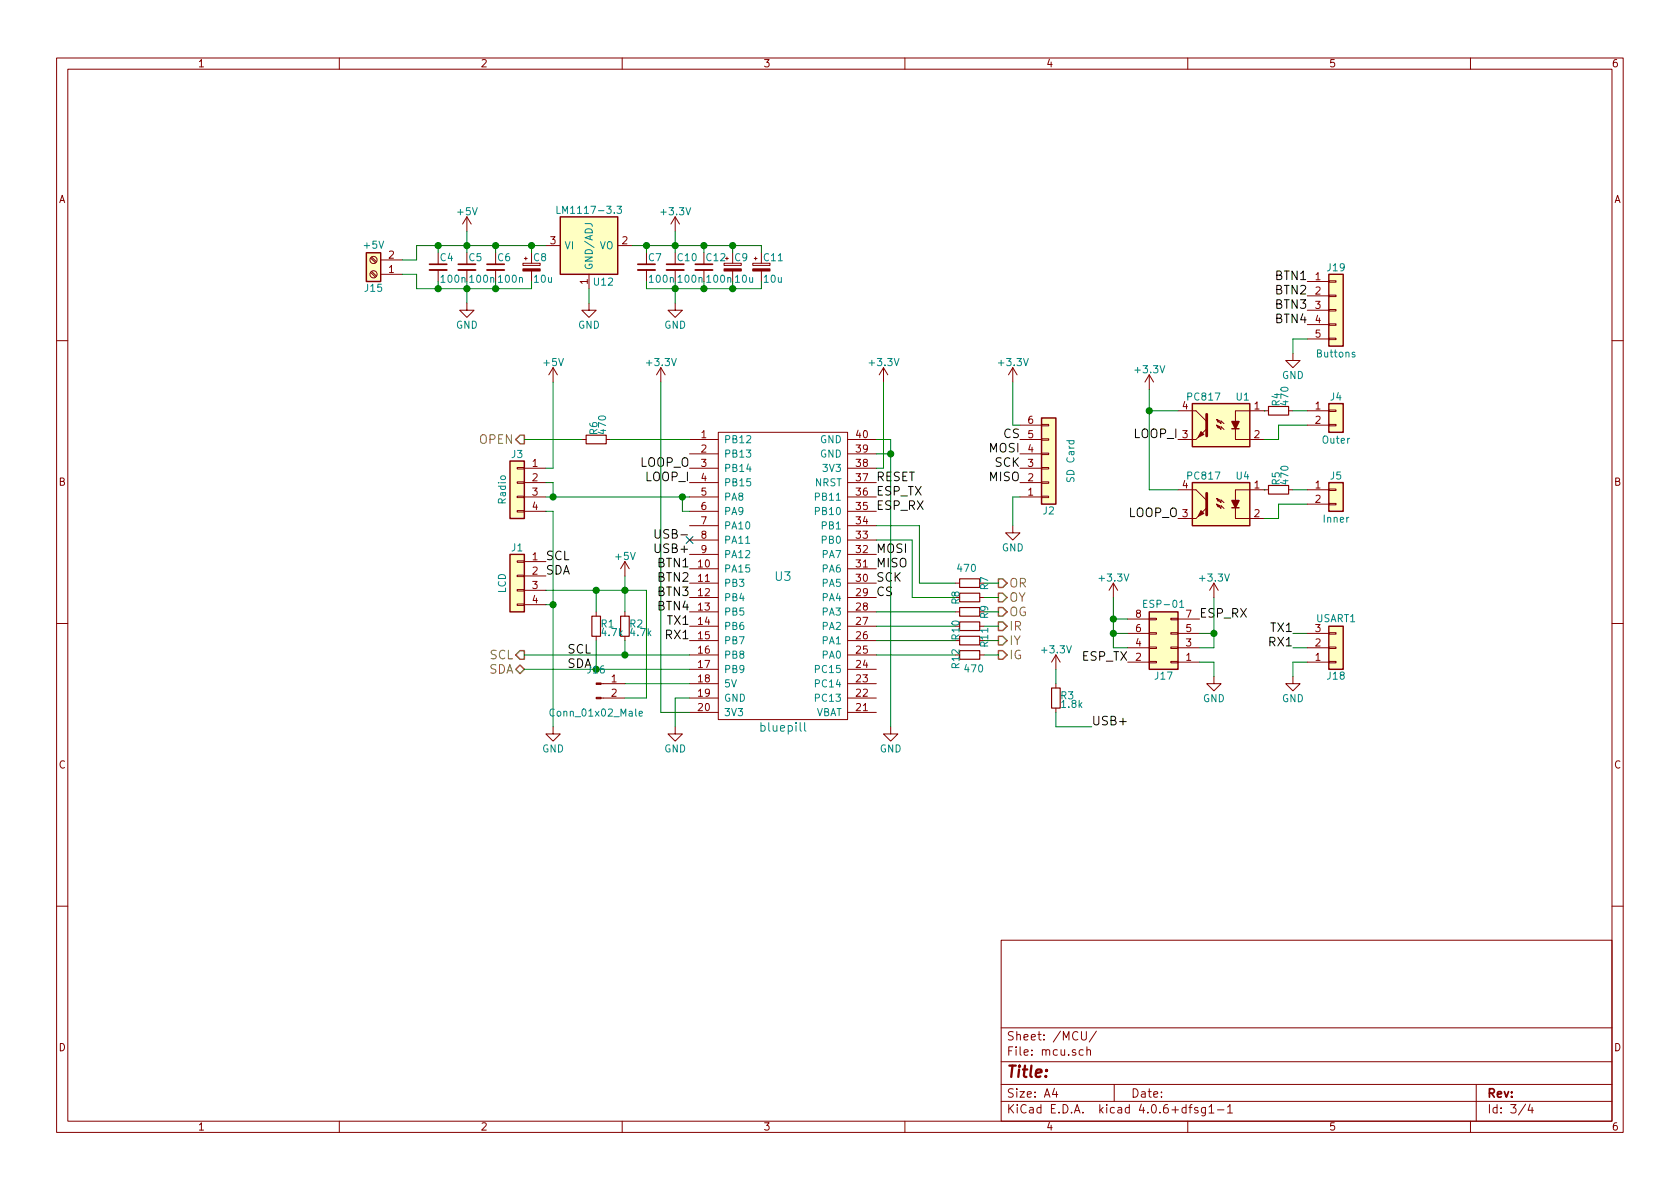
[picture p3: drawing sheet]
EESchema Schematic File Version 2
LIBS:power
LIBS:device
LIBS:switches
LIBS:relays
LIBS:motors
LIBS:transistors
LIBS:conn
LIBS:linear
LIBS:regul
LIBS:74xx
LIBS:cmos4000
LIBS:adc-dac
LIBS:memory
LIBS:xilinx
LIBS:microcontrollers
LIBS:dsp
LIBS:microchip
LIBS:analog_switches
LIBS:motorola
LIBS:texas
LIBS:intel
LIBS:audio
LIBS:interface
LIBS:digital-audio
LIBS:philips
LIBS:display
LIBS:cypress
LIBS:siliconi
LIBS:opto
LIBS:atmel
LIBS:contrib
LIBS:valves
LIBS:bluepill
LIBS:Connector
LIBS:bluepill-cache
EELAYER 25 0
EELAYER END
$Descr A4 11693 8268
encoding utf-8
Sheet 3 4
Title ""
Date ""
Rev ""
Comp ""
Comment1 ""
Comment2 ""
Comment3 ""
Comment4 ""
$EndDescr
$Comp
L bluepill U3
U 1 1
P 5450 5100
F 0 "U3" H 5450 6200 60  0000 C CNN
F 1 "bluepill" H 5450 5150 60  0000 C CNN
F 2 "bluepill:bluepill" H 5450 5200 60  0001 C CNN
F 3 "" H 5450 5200 60  0001 C CNN
	1    5450 5100
	1    0    0    -1  
$EndComp
$Comp
L Conn_01x06 J2
U 1 1
P 7300 3250
F 0 "J2" H 7300 3550 50  0000 C CNN
F 1 "SD Card" V 7450 3200 50  0000 C CNN
F 2 "Pin_Headers:Pin_Header_Straight_1x06_Pitch2.54mm" H 7300 3250 50  0001 C CNN
F 3 "" H 7300 3250 50  0001 C CNN
	1    7300 3250
	1    0    0    1   
$EndComp
$Comp
L +3.3V #PWR13
U 1 1
P 4600 2650
F 0 "#PWR13" H 4600 2500 50  0001 C CNN
F 1 "+3.3V" H 4600 2790 50  0000 C CNN
F 2 "" H 4600 2650 50  0001 C CNN
F 3 "" H 4600 2650 50  0001 C CNN
	1    4600 2650
	1    0    0    -1  
$EndComp
$Comp
L GND #PWR16
U 1 1
P 4700 5050
F 0 "#PWR16" H 4700 4800 50  0001 C CNN
F 1 "GND" H 4700 4900 50  0000 C CNN
F 2 "" H 4700 5050 50  0001 C CNN
F 3 "" H 4700 5050 50  0001 C CNN
	1    4700 5050
	1    0    0    -1  
$EndComp
$Comp
L +3.3V #PWR17
U 1 1
P 6150 2650
F 0 "#PWR17" H 6150 2500 50  0001 C CNN
F 1 "+3.3V" H 6150 2790 50  0000 C CNN
F 2 "" H 6150 2650 50  0001 C CNN
F 3 "" H 6150 2650 50  0001 C CNN
	1    6150 2650
	1    0    0    -1  
$EndComp
$Comp
L GND #PWR18
U 1 1
P 6200 5050
F 0 "#PWR18" H 6200 4800 50  0001 C CNN
F 1 "GND" H 6200 4900 50  0000 C CNN
F 2 "" H 6200 5050 50  0001 C CNN
F 3 "" H 6200 5050 50  0001 C CNN
	1    6200 5050
	1    0    0    -1  
$EndComp
Text HLabel 3650 4650 0    60   BiDi ~ 0
SDA
Text HLabel 3650 4550 0    60   Output ~ 0
SCL
$Comp
L R_Small R2
U 1 1
P 4350 4350
F 0 "R2" H 4380 4370 50  0000 L CNN
F 1 "4.7k" H 4380 4310 50  0000 L CNN
F 2 "Resistors_SMD:R_0603_HandSoldering" H 4350 4350 50  0001 C CNN
F 3 "" H 4350 4350 50  0001 C CNN
	1    4350 4350
	1    0    0    -1  
$EndComp
$Comp
L R_Small R1
U 1 1
P 4150 4350
F 0 "R1" H 4180 4370 50  0000 L CNN
F 1 "4.7k" H 4180 4310 50  0000 L CNN
F 2 "Resistors_SMD:R_0603_HandSoldering" H 4150 4350 50  0001 C CNN
F 3 "" H 4150 4350 50  0001 C CNN
	1    4150 4350
	1    0    0    -1  
$EndComp
$Comp
L Conn_01x04 J1
U 1 1
P 3600 4000
F 0 "J1" H 3600 4200 50  0000 C CNN
F 1 "LCD" V 3700 3950 50  0000 C CNN
F 2 "Pin_Headers:Pin_Header_Straight_1x04_Pitch2.54mm" H 3600 4000 50  0001 C CNN
F 3 "" H 3600 4000 50  0001 C CNN
	1    3600 4000
	-1   0    0    -1  
$EndComp
$Comp
L GND #PWR10
U 1 1
P 3850 5050
F 0 "#PWR10" H 3850 4800 50  0001 C CNN
F 1 "GND" H 3850 4900 50  0000 C CNN
F 2 "" H 3850 5050 50  0001 C CNN
F 3 "" H 3850 5050 50  0001 C CNN
	1    3850 5050
	1    0    0    -1  
$EndComp
Text Label 3950 4550 0    60   ~ 0
SCL
Text Label 3950 4650 0    60   ~ 0
SDA
Text Label 3800 4000 0    60   ~ 0
SDA
Text Label 3800 3900 0    60   ~ 0
SCL
$Comp
L Conn_01x04 J3
U 1 1
P 3600 3350
F 0 "J3" H 3600 3550 50  0000 C CNN
F 1 "Radio" V 3700 3300 50  0000 C CNN
F 2 "Pin_Headers:Pin_Header_Straight_1x04_Pitch2.54mm" H 3600 3350 50  0001 C CNN
F 3 "" H 3600 3350 50  0001 C CNN
	1    3600 3350
	-1   0    0    -1  
$EndComp
$Comp
L +5V #PWR9
U 1 1
P 3850 2650
F 0 "#PWR9" H 3850 2500 50  0001 C CNN
F 1 "+5V" H 3850 2790 50  0000 C CNN
F 2 "" H 3850 2650 50  0001 C CNN
F 3 "" H 3850 2650 50  0001 C CNN
	1    3850 2650
	1    0    0    -1  
$EndComp
Text HLabel 6950 4550 2    60   Output ~ 0
IG
Text HLabel 6950 4450 2    60   Output ~ 0
IY
Text HLabel 6950 4350 2    60   Output ~ 0
IR
Text HLabel 6950 4250 2    60   Output ~ 0
OG
Text HLabel 6950 4150 2    60   Output ~ 0
OY
Text HLabel 6950 4050 2    60   Output ~ 0
OR
Text Label 6100 4150 0    60   ~ 0
CS
Text Label 6100 4050 0    60   ~ 0
SCK
Text Label 6100 3950 0    60   ~ 0
MISO
Text Label 6100 3850 0    60   ~ 0
MOSI
Text Label 7100 3350 2    60   ~ 0
MISO
Text Label 7100 3250 2    60   ~ 0
SCK
Text Label 7100 3150 2    60   ~ 0
MOSI
Text Label 7100 3050 2    60   ~ 0
CS
$Comp
L GND #PWR20
U 1 1
P 7050 3650
F 0 "#PWR20" H 7050 3400 50  0001 C CNN
F 1 "GND" H 7050 3500 50  0000 C CNN
F 2 "" H 7050 3650 50  0001 C CNN
F 3 "" H 7050 3650 50  0001 C CNN
	1    7050 3650
	1    0    0    -1  
$EndComp
Text Label 4800 3350 2    60   ~ 0
LOOP_I
Text Label 4800 3250 2    60   ~ 0
LOOP_O
Text Label 6100 3350 0    60   ~ 0
RESET
$Comp
L PC817 U1
U 1 1
P 8500 2950
F 0 "U1" H 8300 3150 50  0000 L CNN
F 1 "PC817" H 8500 3150 50  0000 L CNN
F 2 "Housings_DIP:DIP-4_W7.62mm_LongPads" H 8300 2750 50  0001 L CIN
F 3 "" H 8500 2950 50  0001 L CNN
	1    8500 2950
	-1   0    0    -1  
$EndComp
$Comp
L PC817 U4
U 1 1
P 8500 3500
F 0 "U4" H 8300 3700 50  0000 L CNN
F 1 "PC817" H 8500 3700 50  0000 L CNN
F 2 "Housings_DIP:DIP-4_W7.62mm_LongPads" H 8300 3300 50  0001 L CIN
F 3 "" H 8500 3500 50  0001 L CNN
	1    8500 3500
	-1   0    0    -1  
$EndComp
$Comp
L R_Small R4
U 1 1
P 8900 2850
F 0 "R4" H 8930 2870 50  0000 L CNN
F 1 "470" H 8930 2810 50  0000 L CNN
F 2 "Resistors_SMD:R_0603_HandSoldering" H 8900 2850 50  0001 C CNN
F 3 "" H 8900 2850 50  0001 C CNN
	1    8900 2850
	0    -1   -1   0   
$EndComp
$Comp
L R_Small R5
U 1 1
P 8900 3400
F 0 "R5" H 8930 3420 50  0000 L CNN
F 1 "470" H 8930 3360 50  0000 L CNN
F 2 "Resistors_SMD:R_0603_HandSoldering" H 8900 3400 50  0001 C CNN
F 3 "" H 8900 3400 50  0001 C CNN
	1    8900 3400
	0    -1   -1   0   
$EndComp
$Comp
L +3.3V #PWR23
U 1 1
P 8000 2700
F 0 "#PWR23" H 8000 2550 50  0001 C CNN
F 1 "+3.3V" H 8000 2840 50  0000 C CNN
F 2 "" H 8000 2700 50  0001 C CNN
F 3 "" H 8000 2700 50  0001 C CNN
	1    8000 2700
	1    0    0    -1  
$EndComp
Text Label 8200 3050 2    60   ~ 0
LOOP_I
Text Label 8200 3600 2    60   ~ 0
LOOP_O
Text HLabel 3650 3050 0    60   Output ~ 0
OPEN
$Comp
L R_Small R7
U 1 1
P 6750 4050
F 0 "R7" H 6700 3950 50  0000 L CNN
F 1 "470" V 6850 4000 50  0000 L CNN
F 2 "Resistors_SMD:R_0603_HandSoldering" H 6750 4050 50  0001 C CNN
F 3 "" H 6750 4050 50  0001 C CNN
	1    6750 4050
	0    -1   -1   0   
$EndComp
$Comp
L R_Small R8
U 1 1
P 6750 4150
F 0 "R8" H 6700 4250 50  0000 L CNN
F 1 "470" H 6780 4110 50  0001 L CNN
F 2 "Resistors_SMD:R_0603_HandSoldering" H 6750 4150 50  0001 C CNN
F 3 "" H 6750 4150 50  0001 C CNN
	1    6750 4150
	0    -1   -1   0   
$EndComp
$Comp
L R_Small R9
U 1 1
P 6750 4250
F 0 "R9" H 6700 4150 50  0000 L CNN
F 1 "470" H 6780 4210 50  0001 L CNN
F 2 "Resistors_SMD:R_0603_HandSoldering" H 6750 4250 50  0001 C CNN
F 3 "" H 6750 4250 50  0001 C CNN
	1    6750 4250
	0    -1   -1   0   
$EndComp
$Comp
L R_Small R10
U 1 1
P 6750 4350
F 0 "R10" H 6650 4450 50  0000 L CNN
F 1 "470" H 6780 4310 50  0001 L CNN
F 2 "Resistors_SMD:R_0603_HandSoldering" H 6750 4350 50  0001 C CNN
F 3 "" H 6750 4350 50  0001 C CNN
	1    6750 4350
	0    -1   -1   0   
$EndComp
$Comp
L R_Small R11
U 1 1
P 6750 4450
F 0 "R11" H 6700 4350 50  0000 L CNN
F 1 "470" H 6780 4410 50  0001 L CNN
F 2 "Resistors_SMD:R_0603_HandSoldering" H 6750 4450 50  0001 C CNN
F 3 "" H 6750 4450 50  0001 C CNN
	1    6750 4450
	0    -1   -1   0   
$EndComp
$Comp
L R_Small R12
U 1 1
P 6750 4550
F 0 "R12" H 6650 4650 50  0000 L CNN
F 1 "470" V 6650 4450 50  0000 L CNN
F 2 "Resistors_SMD:R_0603_HandSoldering" H 6750 4550 50  0001 C CNN
F 3 "" H 6750 4550 50  0001 C CNN
	1    6750 4550
	0    -1   -1   0   
$EndComp
$Comp
L R_Small R6
U 1 1
P 4150 3050
F 0 "R6" H 4180 3070 50  0000 L CNN
F 1 "470" H 4180 3010 50  0000 L CNN
F 2 "Resistors_SMD:R_0603_HandSoldering" H 4150 3050 50  0001 C CNN
F 3 "" H 4150 3050 50  0001 C CNN
	1    4150 3050
	0    -1   -1   0   
$EndComp
$Comp
L C_Small C4
U 1 1
P 3050 1850
F 0 "C4" H 3060 1920 50  0000 L CNN
F 1 "100n" H 3060 1770 50  0000 L CNN
F 2 "Capacitors_SMD:C_0805" H 3050 1850 50  0001 C CNN
F 3 "" H 3050 1850 50  0001 C CNN
	1    3050 1850
	1    0    0    -1  
$EndComp
$Comp
L C_Small C5
U 1 1
P 3250 1850
F 0 "C5" H 3260 1920 50  0000 L CNN
F 1 "100n" H 3260 1770 50  0000 L CNN
F 2 "Capacitors_SMD:C_0805" H 3250 1850 50  0001 C CNN
F 3 "" H 3250 1850 50  0001 C CNN
	1    3250 1850
	1    0    0    -1  
$EndComp
$Comp
L C_Small C6
U 1 1
P 3450 1850
F 0 "C6" H 3460 1920 50  0000 L CNN
F 1 "100n" H 3460 1770 50  0000 L CNN
F 2 "Capacitors_SMD:C_0805" H 3450 1850 50  0001 C CNN
F 3 "" H 3450 1850 50  0001 C CNN
	1    3450 1850
	1    0    0    -1  
$EndComp
$Comp
L C_Small C7
U 1 1
P 4500 1850
F 0 "C7" H 4510 1920 50  0000 L CNN
F 1 "100n" H 4510 1770 50  0000 L CNN
F 2 "Capacitors_SMD:C_0805" H 4500 1850 50  0001 C CNN
F 3 "" H 4500 1850 50  0001 C CNN
	1    4500 1850
	1    0    0    -1  
$EndComp
Wire Wire Line
	4800 4850 4700 4850
Wire Wire Line
	4700 4850 4700 5050
Wire Wire Line
	4800 4950 4600 4950
Wire Wire Line
	4600 4950 4600 2650
Wire Wire Line
	6100 3250 6150 3250
Wire Wire Line
	6150 3250 6150 2650
Wire Wire Line
	6100 3150 6200 3150
Wire Wire Line
	6200 3050 6200 5050
Wire Wire Line
	6200 3050 6100 3050
Connection ~ 6200 3150
Wire Wire Line
	4350 4750 4800 4750
Wire Wire Line
	3650 4550 4800 4550
Wire Wire Line
	3650 4650 4800 4650
Wire Wire Line
	4350 4450 4350 4550
Connection ~ 4350 4550
Wire Wire Line
	4150 4450 4150 4650
Connection ~ 4150 4650
Wire Wire Line
	4150 4250 4150 4100
Wire Wire Line
	3800 4100 4500 4100
Wire Wire Line
	4350 4000 4350 4250
Connection ~ 4350 4100
Connection ~ 4150 4100
Wire Wire Line
	3850 3550 3850 5050
Wire Wire Line
	3850 4200 3800 4200
Wire Wire Line
	4800 3550 4750 3550
Wire Wire Line
	4750 3550 4750 3450
Wire Wire Line
	3800 3450 4800 3450
Connection ~ 4750 3450
Wire Wire Line
	3800 3350 3850 3350
Wire Wire Line
	3850 3350 3850 3450
Connection ~ 3850 3450
Wire Wire Line
	3800 3250 3850 3250
Wire Wire Line
	3850 3250 3850 2650
Wire Wire Line
	3800 3550 3850 3550
Wire Wire Line
	7100 2950 7050 2950
Wire Wire Line
	7100 3450 7050 3450
Wire Wire Line
	7050 3450 7050 3650
Wire Wire Line
	6100 4550 6650 4550
Wire Wire Line
	6100 4450 6650 4450
Wire Wire Line
	6100 4350 6650 4350
Wire Wire Line
	6100 4250 6650 4250
Wire Wire Line
	6650 4150 6350 4150
Wire Wire Line
	6350 4150 6350 3750
Wire Wire Line
	6350 3750 6100 3750
Wire Wire Line
	6100 3650 6400 3650
Wire Wire Line
	6400 3650 6400 4050
Wire Wire Line
	6400 4050 6650 4050
Wire Wire Line
	8000 3400 8200 3400
Wire Wire Line
	8000 2700 8000 3400
Wire Wire Line
	8000 2850 8200 2850
Connection ~ 8000 2850
Wire Wire Line
	8800 2850 8800 2850
Wire Wire Line
	9000 2850 9100 2850
Wire Wire Line
	9100 2950 8900 2950
Wire Wire Line
	8900 2950 8900 3050
Wire Wire Line
	8900 3050 8800 3050
Wire Wire Line
	8800 3400 8800 3400
Wire Wire Line
	9000 3400 9100 3400
Wire Wire Line
	9100 3500 8900 3500
Wire Wire Line
	8900 3500 8900 3600
Wire Wire Line
	8900 3600 8800 3600
Connection ~ 3850 4200
Wire Wire Line
	3650 3050 4050 3050
Wire Wire Line
	4250 3050 4800 3050
Wire Wire Line
	6850 4050 6950 4050
Wire Wire Line
	6850 4150 6950 4150
Wire Wire Line
	6850 4250 6950 4250
Wire Wire Line
	6850 4350 6950 4350
Wire Wire Line
	6850 4450 6950 4450
Wire Wire Line
	6850 4550 6950 4550
Wire Wire Line
	3450 2000 3450 1950
Wire Wire Line
	2900 2000 3700 2000
Wire Wire Line
	3050 2000 3050 1950
Wire Wire Line
	3250 1950 3250 2100
Connection ~ 3250 2000
Wire Wire Line
	3050 1750 3050 1700
Wire Wire Line
	2900 1700 3800 1700
Wire Wire Line
	3450 1700 3450 1750
Wire Wire Line
	3250 1600 3250 1750
Connection ~ 3250 1700
$Comp
L +5V #PWR7
U 1 1
P 3250 1600
F 0 "#PWR7" H 3250 1450 50  0001 C CNN
F 1 "+5V" H 3250 1740 50  0000 C CNN
F 2 "" H 3250 1600 50  0001 C CNN
F 3 "" H 3250 1600 50  0001 C CNN
	1    3250 1600
	1    0    0    -1  
$EndComp
$Comp
L +3.3V #PWR14
U 1 1
P 4700 1600
F 0 "#PWR14" H 4700 1450 50  0001 C CNN
F 1 "+3.3V" H 4700 1740 50  0000 C CNN
F 2 "" H 4700 1600 50  0001 C CNN
F 3 "" H 4700 1600 50  0001 C CNN
	1    4700 1600
	1    0    0    -1  
$EndComp
$Comp
L GND #PWR8
U 1 1
P 3250 2100
F 0 "#PWR8" H 3250 1850 50  0001 C CNN
F 1 "GND" H 3250 1950 50  0000 C CNN
F 2 "" H 3250 2100 50  0001 C CNN
F 3 "" H 3250 2100 50  0001 C CNN
	1    3250 2100
	1    0    0    -1  
$EndComp
$Comp
L Screw_Terminal_01x02 J15
U 1 1
P 2600 1900
F 0 "J15" H 2600 2000 50  0000 C CNN
F 1 "+5V" H 2600 1700 50  0000 C CNN
F 2 "TerminalBlock:TerminalBlock_bornier-2_P5.08mm" H 2600 1900 50  0001 C CNN
F 3 "" H 2600 1900 50  0001 C CNN
	1    2600 1900
	-1   0    0    1   
$EndComp
Wire Wire Line
	2800 1900 2900 1900
Wire Wire Line
	2900 1900 2900 2000
Connection ~ 3050 2000
Wire Wire Line
	2800 1800 2900 1800
Wire Wire Line
	2900 1800 2900 1700
Connection ~ 3050 1700
$Comp
L +3.3V #PWR19
U 1 1
P 7050 2650
F 0 "#PWR19" H 7050 2500 50  0001 C CNN
F 1 "+3.3V" H 7050 2790 50  0000 C CNN
F 2 "" H 7050 2650 50  0001 C CNN
F 3 "" H 7050 2650 50  0001 C CNN
	1    7050 2650
	1    0    0    -1  
$EndComp
Wire Wire Line
	7050 2950 7050 2650
$Comp
L LM1117-3.3 U12
U 1 1
P 4100 1700
F 0 "U12" H 4200 1450 50  0000 C CNN
F 1 "LM1117-3.3" H 4100 1950 50  0000 C CNN
F 2 "TO_SOT_Packages_SMD:SOT-223" H 4100 1700 50  0001 C CNN
F 3 "" H 4100 1700 50  0001 C CNN
	1    4100 1700
	1    0    0    -1  
$EndComp
Wire Wire Line
	4500 4100 4500 4850
$Comp
L Conn_01x02_Male J16
U 1 1
P 4150 4750
F 0 "J16" H 4150 4850 50  0000 C CNN
F 1 "Conn_01x02_Male" H 4150 4550 50  0000 C CNN
F 2 "Pin_Headers:Pin_Header_Straight_1x02_Pitch2.54mm" H 4150 4750 50  0001 C CNN
F 3 "" H 4150 4750 50  0001 C CNN
	1    4150 4750
	1    0    0    -1  
$EndComp
Wire Wire Line
	4500 4850 4350 4850
$Comp
L CP_Small C8
U 1 1
P 3700 1850
F 0 "C8" H 3710 1920 50  0000 L CNN
F 1 "10u" H 3710 1770 50  0000 L CNN
F 2 "Capacitors_Tantalum_SMD:CP_Tantalum_Case-A_EIA-3216-18_Reflow" H 3700 1850 50  0001 C CNN
F 3 "" H 3700 1850 50  0001 C CNN
	1    3700 1850
	1    0    0    -1  
$EndComp
Connection ~ 3450 1700
Wire Wire Line
	3700 1750 3700 1700
Connection ~ 3700 1700
Wire Wire Line
	3700 2000 3700 1950
Connection ~ 3450 2000
$Comp
L GND #PWR11
U 1 1
P 4100 2100
F 0 "#PWR11" H 4100 1850 50  0001 C CNN
F 1 "GND" H 4100 1950 50  0000 C CNN
F 2 "" H 4100 2100 50  0001 C CNN
F 3 "" H 4100 2100 50  0001 C CNN
	1    4100 2100
	1    0    0    -1  
$EndComp
Wire Wire Line
	4100 2000 4100 2100
Wire Wire Line
	4400 1700 5300 1700
Wire Wire Line
	4500 1700 4500 1750
Connection ~ 4500 1700
Wire Wire Line
	4500 1950 4500 2000
$Comp
L GND #PWR15
U 1 1
P 4700 2100
F 0 "#PWR15" H 4700 1850 50  0001 C CNN
F 1 "GND" H 4700 1950 50  0000 C CNN
F 2 "" H 4700 2100 50  0001 C CNN
F 3 "" H 4700 2100 50  0001 C CNN
	1    4700 2100
	1    0    0    -1  
$EndComp
$Comp
L CP_Small C9
U 1 1
P 5100 1850
F 0 "C9" H 5110 1920 50  0000 L CNN
F 1 "10u" H 5110 1770 50  0000 L CNN
F 2 "Capacitors_Tantalum_SMD:CP_Tantalum_Case-A_EIA-3216-18_Reflow" H 5100 1850 50  0001 C CNN
F 3 "" H 5100 1850 50  0001 C CNN
	1    5100 1850
	1    0    0    -1  
$EndComp
$Comp
L C_Small C10
U 1 1
P 4700 1850
F 0 "C10" H 4710 1920 50  0000 L CNN
F 1 "100n" H 4710 1770 50  0000 L CNN
F 2 "Capacitors_SMD:C_0805" H 4700 1850 50  0001 C CNN
F 3 "" H 4700 1850 50  0001 C CNN
	1    4700 1850
	1    0    0    -1  
$EndComp
Wire Wire Line
	5100 1700 5100 1750
Wire Wire Line
	5100 2000 5100 1950
Wire Wire Line
	4700 1950 4700 2100
Connection ~ 4700 2000
Wire Wire Line
	4700 1600 4700 1750
Connection ~ 4700 1700
Text Label 4800 4450 2    60   ~ 0
RX1
Text Label 4800 4350 2    60   ~ 0
TX1
Text Label 6100 3550 0    60   ~ 0
ESP_RX
Text Label 6100 3450 0    60   ~ 0
ESP_TX
$Comp
L GND #PWR27
U 1 1
P 9000 4700
F 0 "#PWR27" H 9000 4450 50  0001 C CNN
F 1 "GND" H 9000 4550 50  0000 C CNN
F 2 "" H 9000 4700 50  0001 C CNN
F 3 "" H 9000 4700 50  0001 C CNN
	1    9000 4700
	1    0    0    -1  
$EndComp
Wire Wire Line
	9100 4600 9000 4600
Wire Wire Line
	9000 4600 9000 4700
Wire Wire Line
	9100 4500 9000 4500
Wire Wire Line
	9100 4400 9000 4400
Text Label 9000 4500 2    60   ~ 0
RX1
Text Label 9000 4400 2    60   ~ 0
TX1
$Comp
L Conn_02x04_Odd_Even J17
U 1 1
P 8150 4500
F 0 "J17" H 8200 4700 50  0000 C CNN
F 1 "ESP-01" H 8200 4200 50  0000 C CNN
F 2 "Socket_Strips:Socket_Strip_Straight_2x04_Pitch2.54mm" H 8150 4500 50  0001 C CNN
F 3 "" H 8150 4500 50  0001 C CNN
	1    8150 4500
	-1   0    0    1   
$EndComp
$Comp
L GND #PWR25
U 1 1
P 8450 4700
F 0 "#PWR25" H 8450 4450 50  0001 C CNN
F 1 "GND" H 8450 4550 50  0000 C CNN
F 2 "" H 8450 4700 50  0001 C CNN
F 3 "" H 8450 4700 50  0001 C CNN
	1    8450 4700
	1    0    0    -1  
$EndComp
Wire Wire Line
	8350 4600 8450 4600
Wire Wire Line
	8450 4600 8450 4700
$Comp
L +3.3V #PWR22
U 1 1
P 7750 4150
F 0 "#PWR22" H 7750 4000 50  0001 C CNN
F 1 "+3.3V" H 7750 4290 50  0000 C CNN
F 2 "" H 7750 4150 50  0001 C CNN
F 3 "" H 7750 4150 50  0001 C CNN
	1    7750 4150
	1    0    0    -1  
$EndComp
Wire Wire Line
	7850 4300 7750 4300
Wire Wire Line
	7750 4150 7750 4500
Text Label 7850 4600 2    60   ~ 0
ESP_TX
Text Label 8350 4300 0    60   ~ 0
ESP_RX
Wire Wire Line
	8450 4500 8350 4500
Wire Wire Line
	8450 4150 8450 4500
Wire Wire Line
	8450 4400 8350 4400
Wire Wire Line
	7750 4400 7850 4400
Wire Wire Line
	7750 4500 7850 4500
Connection ~ 7750 4300
Connection ~ 7750 4400
$Comp
L +3.3V #PWR24
U 1 1
P 8450 4150
F 0 "#PWR24" H 8450 4000 50  0001 C CNN
F 1 "+3.3V" H 8450 4290 50  0000 C CNN
F 2 "" H 8450 4150 50  0001 C CNN
F 3 "" H 8450 4150 50  0001 C CNN
	1    8450 4150
	1    0    0    -1  
$EndComp
Connection ~ 8450 4400
$Comp
L CP_Small C11
U 1 1
P 5300 1850
F 0 "C11" H 5310 1920 50  0000 L CNN
F 1 "10u" H 5310 1770 50  0000 L CNN
F 2 "Capacitors_Tantalum_SMD:CP_Tantalum_Case-A_EIA-3216-18_Reflow" H 5300 1850 50  0001 C CNN
F 3 "" H 5300 1850 50  0001 C CNN
	1    5300 1850
	1    0    0    -1  
$EndComp
Wire Wire Line
	5300 1700 5300 1750
Connection ~ 5100 1700
Wire Wire Line
	5300 2000 5300 1950
Connection ~ 5100 2000
Text Label 4800 3950 2    60   ~ 0
BTN1
Text Label 4800 4050 2    60   ~ 0
BTN2
Text Label 4800 4150 2    60   ~ 0
BTN3
Text Label 4800 4250 2    60   ~ 0
BTN4
$Comp
L Conn_01x05 J19
U 1 1
P 9300 2150
F 0 "J19" H 9300 2450 50  0000 C CNN
F 1 "Buttons" H 9300 1850 50  0000 C CNN
F 2 "Pin_Headers:Pin_Header_Straight_1x05_Pitch2.54mm" H 9300 2150 50  0001 C CNN
F 3 "" H 9300 2150 50  0001 C CNN
	1    9300 2150
	1    0    0    -1  
$EndComp
$Comp
L GND #PWR26
U 1 1
P 9000 2450
F 0 "#PWR26" H 9000 2200 50  0001 C CNN
F 1 "GND" H 9000 2300 50  0000 C CNN
F 2 "" H 9000 2450 50  0001 C CNN
F 3 "" H 9000 2450 50  0001 C CNN
	1    9000 2450
	1    0    0    -1  
$EndComp
Wire Wire Line
	9100 2350 9000 2350
Wire Wire Line
	9000 2350 9000 2450
Text Label 9100 1950 2    60   ~ 0
BTN1
Text Label 9100 2050 2    60   ~ 0
BTN2
Text Label 9100 2150 2    60   ~ 0
BTN3
Text Label 9100 2250 2    60   ~ 0
BTN4
$Comp
L C_Small C12
U 1 1
P 4900 1850
F 0 "C12" H 4910 1920 50  0000 L CNN
F 1 "100n" H 4910 1770 50  0000 L CNN
F 2 "Capacitors_SMD:C_0805" H 4900 1850 50  0001 C CNN
F 3 "" H 4900 1850 50  0001 C CNN
	1    4900 1850
	1    0    0    -1  
$EndComp
Wire Wire Line
	4900 1700 4900 1750
Connection ~ 4900 1700
Wire Wire Line
	4900 2000 4900 1950
Connection ~ 4900 2000
$Comp
L Conn_01x02 J4
U 1 1
P 9300 2850
F 0 "J4" H 9300 2950 50  0000 C CNN
F 1 "Outer" H 9300 2650 50  0000 C CNN
F 2 "Pin_Headers:Pin_Header_Straight_1x02_Pitch2.54mm" H 9300 2850 50  0001 C CNN
F 3 "" H 9300 2850 50  0001 C CNN
	1    9300 2850
	1    0    0    -1  
$EndComp
$Comp
L Conn_01x02 J5
U 1 1
P 9300 3400
F 0 "J5" H 9300 3500 50  0000 C CNN
F 1 "Inner" H 9300 3200 50  0000 C CNN
F 2 "Pin_Headers:Pin_Header_Straight_1x02_Pitch2.54mm" H 9300 3400 50  0001 C CNN
F 3 "" H 9300 3400 50  0001 C CNN
	1    9300 3400
	1    0    0    -1  
$EndComp
$Comp
L Conn_01x03 J18
U 1 1
P 9300 4500
F 0 "J18" H 9300 4700 50  0000 C CNN
F 1 "USART1" H 9300 4300 50  0000 C CNN
F 2 "Pin_Headers:Pin_Header_Straight_1x03_Pitch2.54mm" H 9300 4500 50  0001 C CNN
F 3 "" H 9300 4500 50  0001 C CNN
	1    9300 4500
	1    0    0    1   
$EndComp
Wire Wire Line
	4500 2000 5300 2000
Text Label 4800 3850 2    60   ~ 0
USB+
Text Label 4800 3750 2    60   ~ 0
USB-
$Comp
L R_Small R3
U 1 1
P 7350 4850
F 0 "R3" H 7380 4870 50  0000 L CNN
F 1 "1.8k" H 7380 4810 50  0000 L CNN
F 2 "Resistors_SMD:R_0603_HandSoldering" H 7350 4850 50  0001 C CNN
F 3 "" H 7350 4850 50  0001 C CNN
	1    7350 4850
	1    0    0    -1  
$EndComp
$Comp
L +3.3V #PWR21
U 1 1
P 7350 4650
F 0 "#PWR21" H 7350 4500 50  0001 C CNN
F 1 "+3.3V" H 7350 4790 50  0000 C CNN
F 2 "" H 7350 4650 50  0001 C CNN
F 3 "" H 7350 4650 50  0001 C CNN
	1    7350 4650
	1    0    0    -1  
$EndComp
Wire Wire Line
	7350 4750 7350 4650
Wire Wire Line
	7350 4950 7350 5050
Wire Wire Line
	7350 5050 7600 5050
Text Label 7600 5050 0    60   ~ 0
USB+
$Comp
L +5V #PWR12
U 1 1
P 4350 4000
F 0 "#PWR12" H 4350 3850 50  0001 C CNN
F 1 "+5V" H 4350 4140 50  0000 C CNN
F 2 "" H 4350 4000 50  0001 C CNN
F 3 "" H 4350 4000 50  0001 C CNN
	1    4350 4000
	1    0    0    -1  
$EndComp
NoConn ~ 4800 3750
$EndSCHEMATC
